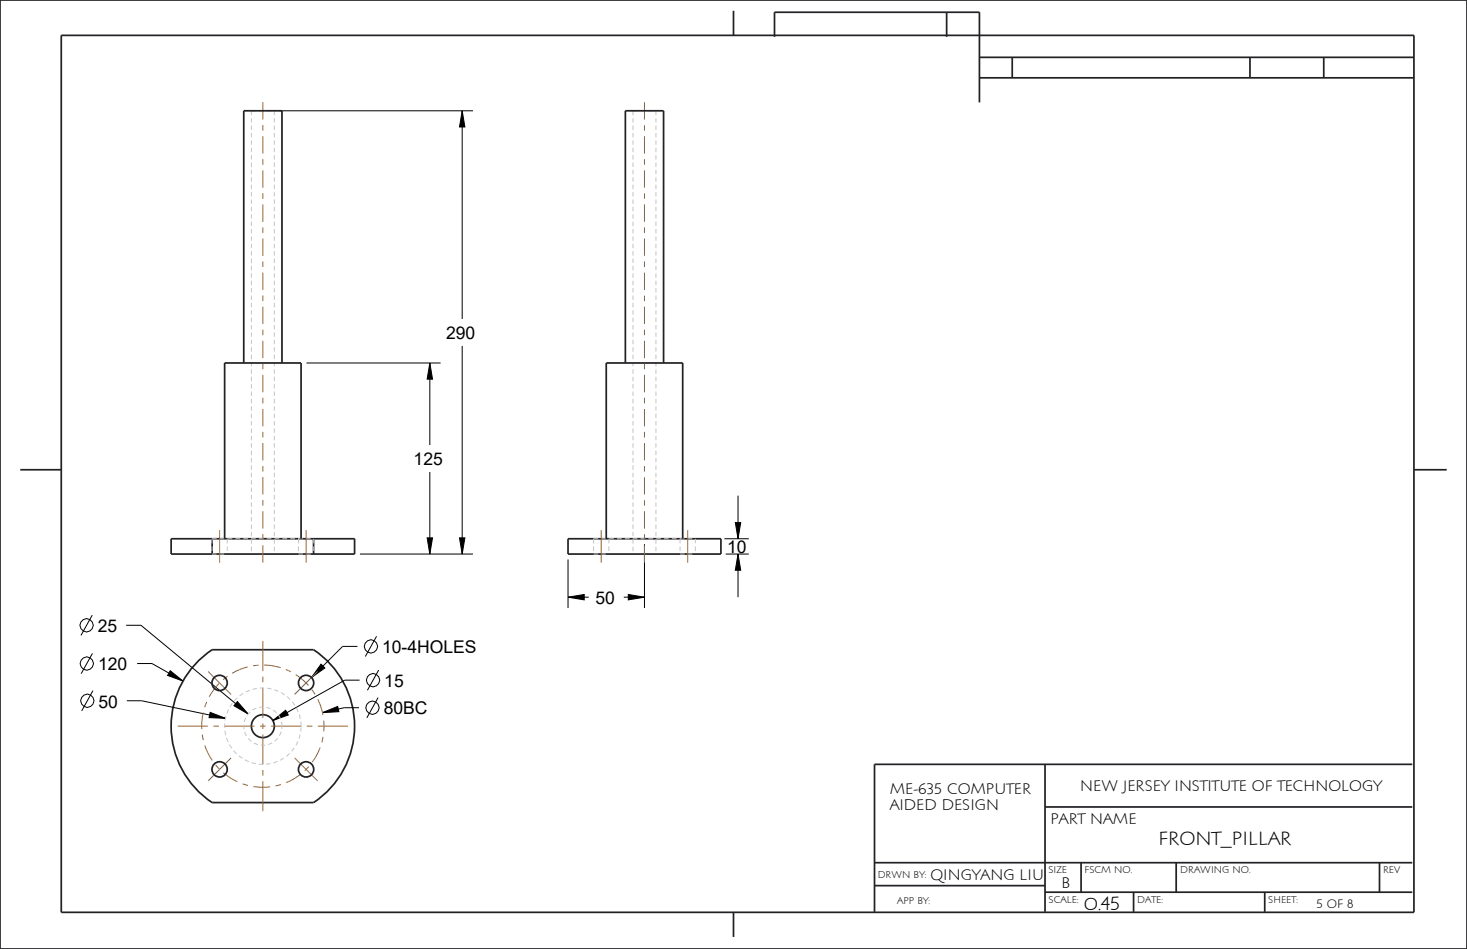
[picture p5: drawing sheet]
<svg xmlns="http://www.w3.org/2000/svg" width="432mm" height="279mm" viewBox="0 0 432 279" stroke-linecap="round" stroke-linejoin="round" font-family="sans-serif">
<g fill="#000">
<path d="M136 32.6l.8 4.8h-1.6zM126.5 106.9l.8 4.7h-1.6zM216.4 153.9h1.6l-.8 4.7zM125.7 158.4h1.6l-.8 4.7zM135.2 158.4h1.6l-.8 4.7zM167.2 175.8l4.8-.8v1.6zM184.9 175l4.8 .8-4.8 .8zM217.2 163.1l.8 4.8h-1.6zM94.5 195.5l1.1 1.2-3.9 2.8zM50.1 197.5l3.8 3-4.6-1.6zM61.9 209.7l4.5 1.8-4.9-.2zM69.9 206.6l3.1 3.6-4.1-2.4z"/>
<path d="M80.3 212.1l3.8-3 .8 1.4zM94.9 209.8l4.5-1.8 .3 1.5z"/>
</g>
<g fill="none" stroke="#000" stroke-width=".29">
<path d="M82.3 32.6h56.9M136 32.6l.8 4.8h-1.6zM136 32.6v61.3M90.2 106.9h39.5M126.5 106.9l.8 4.7h-1.6zM126.5 106.9v24.1M136 101.8v61.3M126.5 139v24.1M125.7 158.4h1.6l-.8 4.7zM135.2 158.4h1.6l-.8 4.7zM213.2 158.6h7.2M216.4 153.9h1.6l-.8 4.7z"/>
<path d="M217.2 145.9v12.7M106 163.1h33.2M167.2 175.8l4.8-.8v1.6zM167.2 175.8h6.1M167.2 164.7v14.3M183.6 175.8h6.1M184.9 175l4.8 .8-4.8 .8zM189.7 160.2v18.8M213.6 163.1h6.8M217.2 163.1l.8 4.8h-1.6zM217.2 163.1v12.7M27.1 181.1l-3.3 6"/>
<path d="M27.2 192.4l-3.3 5.9M37.1 184.1h4.4l31.5 26.1M40.4 195.4h4.3l9.2 5.1M50.1 197.5l3.8 3-4.6-1.6zM94.5 195.5l1.1 1.2-3.9 2.8zM105.2 190.3h-4.4l-9.1 9.2M110.8 187.3l-3.3 6M111.5 197.3l-3.3 5.9M27.4 203.3l-3.4 6M37.3 206.3h4.4l24.7 5.2M61.9 209.7l4.5 1.8-4.9-.2zM69.9 206.6l3.1 3.6-4.1-2.4z"/>
<path d="M80.3 212.1l3.8-3 .8 1.4zM94.9 209.8l4.5-1.8 .3 1.5zM105.7 208.4h-4.4l-6.4 1.4M105.8 200.3h-4.3l-21.2 11.8M111.3 205.4l-3.3 5.9"/>
<circle cx="25.5" cy="184.1" r="1.95"/>
<circle cx="25.5" cy="195.4" r="1.95"/>
<circle cx="109.1" cy="190.3" r="1.95"/>
<circle cx="25.7" cy="206.3" r="1.95"/>
<circle cx="109.6" cy="208.4" r="1.95"/>
<circle cx="109.8" cy="200.3" r="1.95"/>
</g>
<g fill="none" stroke="#222226" stroke-width=".51">
<path d="M0 0h431.8v279.4h-431.8zM18 10.4h398.2v258.2h-398.2zM215.9 3.2v7.2M228 10.8v-7.2h60.3v26.6M278.6 3.6v7.2M288.3 16.9h127.9M297.9 16.9v6M367.9 16.9v6M389.6 16.9v6M288.3 22.9h127.9M6 138.3h12M416.2 138.3h9.6"/>
<path d="M50.4 158.6h54M62.4 158.6v4.5M92.3 158.6v4.5M167.2 158.6h45v4.5h-45zM50.4 163.1h54M58.5 194.4l3.9-3.1h29.9a27 27 0 0 1 0 45h-29.9a27 27 0 0 1-3.9-41.9zM307.6 237.6h108.1M307.6 225v43.5M415.7 225h-158.3v43.5M257.4 254h158.3M318.2 254v8.7M346.2 254v8.7"/>
<path d="M406 254v8.7M215.9 268.6v7.2M257.4 260.7h50.2M307.6 262.7h108.1M333.7 262.7v5.8M372.3 262.7v5.8"/>
<circle cx="77.4" cy="213.8" r="3.4"/>
</g>
<g fill="none" stroke="#c2c2cc" stroke-width=".29">
<path d="M74 34.8v1.3M74 37v1.3M74 39.1v1.3M75.3 32.6h-1.3v1.3M76.2 32.6h1.4M78.5 32.6h1.3M80.7 32.6h.1M80.7 32.6v1.3M80.7 34.8v1.3M80.7 37v1.3M80.7 39.1v1.3M186.3 34.8v1.3"/>
<path d="M186.3 37v1.3M186.3 39.1v1.3M187.7 32.6h-1.4v1.3M188.6 32.6h1.3M190.8 32.6h1.4M193.1 32.6v1.3M193.1 34.8v1.3M193.1 37v1.3M193.1 39.1v1.3M74 41.3v1.3M74 43.5v1.3M74 45.7v1.3"/>
<path d="M74 47.8v1.3M74 50v1.3M74 52.2v1.3M74 54.4v1.3M74 56.5v1.3M74 58.7v1.3M80.7 41.3v1.3M80.7 43.5v1.3M80.7 45.7v1.3M80.7 47.8v1.3M80.7 50v1.3M80.7 52.2v1.3"/>
<path d="M80.7 54.4v1.3M80.7 56.5v1.3M80.7 58.7v1.3M186.3 41.3v1.3M186.3 43.5v1.3M186.3 45.7v1.3M186.3 47.8v1.3M186.3 50v1.3M186.3 52.2v1.3M186.3 54.4v1.3M186.3 56.5v1.3M186.3 58.7v1.3"/>
<path d="M193.1 41.3v1.3M193.1 43.5v1.3M193.1 45.7v1.3M193.1 47.8v1.3M193.1 50v1.3M193.1 52.2v1.3M193.1 54.4v1.3M193.1 56.5v1.3M193.1 58.7v1.3M74 60.9v1.3M74 63.1v1.3M74 65.2v1.3"/>
<path d="M74 67.4v1.3M74 69.6v1.3M74 71.8v1.3M74 73.9v1.3M74 76.1v1.3M74 78.3v1.3M80.7 60.9v1.3M80.7 63.1v1.3M80.7 65.2v1.3M80.7 67.4v1.3M80.7 69.6v1.3M80.7 71.8v1.3"/>
<path d="M80.7 73.9v1.3M80.7 76.1v1.3M80.7 78.3v1.3M186.3 60.9v1.3M186.3 63.1v1.3M186.3 65.2v1.3M186.3 67.4v1.3M186.3 69.6v1.3M186.3 71.8v1.3M186.3 73.9v1.3M186.3 76.1v1.3M186.3 78.3v1.3"/>
<path d="M193.1 60.9v1.3M193.1 63.1v1.3M193.1 65.2v1.3M193.1 67.4v1.3M193.1 69.6v1.3M193.1 71.8v1.3M193.1 73.9v1.3M193.1 76.1v1.3M193.1 78.3v1.3M74 80.5v1.3M74 82.6v1.3M74 84.8v1.3"/>
<path d="M74 87v1.3M74 89.2v1.3M74 91.3v1.3M74 93.5v1.3M74 95.7v1.3M74 97.9v1.3M80.7 80.5v1.3M80.7 82.6v1.3M80.7 84.8v1.3M80.7 87v1.3M80.7 89.2v1.3M80.7 91.3v1.3"/>
<path d="M80.7 93.5v1.3M80.7 95.7v1.3M80.7 97.9v1.3M186.3 80.5v1.3M186.3 82.6v1.3M186.3 84.8v1.3M186.3 87v1.3M186.3 89.2v1.3M186.3 91.3v1.3M186.3 93.5v1.3M186.3 95.7v1.3M186.3 97.9v1.3"/>
<path d="M193.1 80.5v1.3M193.1 82.6v1.3M193.1 84.8v1.3M193.1 87v1.3M193.1 89.2v1.3M193.1 91.3v1.3M193.1 93.5v1.3M193.1 95.7v1.3M193.1 97.9v1.3M74 100v1.3M74 102.2v1.3M74 104.4v1.3"/>
<path d="M74 106.6v1.3M74 108.7v1.3M74 110.9v1.3M74 113.1v1.3M74 115.3v1.3M74 117.4v1.3M74 119.6v1.3M80.7 100v1.3M80.7 102.2v1.3M80.7 104.4v1.3M80.7 106.6v1.3M80.7 108.7v1.3"/>
<path d="M80.7 110.9v1.3M80.7 113.1v1.3M80.7 115.3v1.3M80.7 117.4v1.3M80.7 119.6v1.3M186.3 100v1.3M186.3 102.2v1.3M186.3 104.4v1.3M186.3 106.6v1.3M186.3 108.7v1.3M186.3 110.9v1.3M186.3 113.1v1.3"/>
<path d="M186.3 115.3v1.3M186.3 117.4v1.3M186.3 119.6v1.3M193.1 100v1.3M193.1 102.2v1.3M193.1 104.4v1.3M193.1 106.6v1.3M193.1 108.7v1.3M193.1 110.9v1.3M193.1 113.1v1.3M193.1 115.3v1.3M193.1 117.4v1.3"/>
<path d="M193.1 119.6v1.3M74 121.8v1.3M74 124v1.3M74 126.1v1.3M74 128.3v1.3M74 130.5v1.3M74 132.7v1.3M74 134.8v1.3M74 137v1.3M74 139.2v1.3M80.7 121.8v1.3M80.7 124v1.3"/>
<path d="M80.7 126.1v1.3M80.7 128.3v1.3M80.7 130.5v1.3M80.7 132.7v1.3M80.7 134.8v1.3M80.7 137v1.3M80.7 139.2v1.3M186.3 121.8v1.3M186.3 124v1.3M186.3 126.1v1.3M186.3 128.3v1.3M186.3 130.5v1.3"/>
<path d="M186.3 132.7v1.3M186.3 134.8v1.3M186.3 137v1.3M186.3 139.2v1.3M193.1 121.8v1.3M193.1 124v1.3M193.1 126.1v1.3M193.1 128.3v1.3M193.1 130.5v1.3M193.1 132.7v1.3M193.1 134.8v1.3M193.1 137v1.3"/>
<path d="M193.1 139.2v1.3M74 141.4v1.3M74 143.5v1.3M74 145.7v1.3M74 147.9v1.3M74 150.1v1.3M74 152.2v1.3M74 154.4v1.3M74 156.6v1.3M74 158.8v1.3M80.7 141.4v1.3M80.7 143.5v1.3"/>
<path d="M80.7 145.7v1.3M80.7 147.9v1.3M80.7 150.1v1.3M80.7 152.2v1.3M80.7 154.4v1.3M80.7 156.6v1.3M80.7 158.8v1.3M186.3 141.4v1.3M186.3 143.5v1.3M186.3 145.7v1.3M186.3 147.9v1.3M186.3 150.1v1.3"/>
<path d="M186.3 152.2v1.3M186.3 154.4v1.3M186.3 156.6v1.3M186.3 158.8v1.3M193.1 141.4v1.3M193.1 143.5v1.3M193.1 145.7v1.3M193.1 147.9v1.3M193.1 150.1v1.3M193.1 152.2v1.3M193.1 154.4v1.3M193.1 156.6v1.3"/>
<path d="M193.1 158.8v1.3M74 160.9v1.3M80.7 160.9v1.3M186.3 160.9v1.3M193.1 160.9v1.3"/>
</g>
<!-- layer: 02___PRT_ALL_AXES -->
<g fill="none" stroke="#c2c2cc" stroke-width=".29">
<path d="M63.8 158.6h-1.4v1.4M64.7 158.6h1.4M66.9 158.6v1.4M67 158.6h1.4M69.3 158.6h1.4M71.6 158.6h1.4M73.9 158.6h1.4M76.2 158.6h1.4M78.5 158.6h1.4M80.8 158.6h1.4M83.1 158.6h1.4M85.4 158.6h1.4"/>
<path d="M87.7 158.6h1.4M87.8 158.6v1.4M90 158.6h1.4M92.3 158.6v1.4M176.1 158.6h-1.4v1.4M177 158.6h1.4M179.2 158.6v1.4M179.3 158.6h1.4M181.6 158.6h1.4M183.9 158.6h1.4M186.2 158.6h1.4M188.5 158.6h1.4"/>
<path d="M190.8 158.6h1.4M193.2 158.6h1.3M195.5 158.6h1.3M197.8 158.6h1.3M200.1 158.6h1.3M200.2 158.6v1.4M202.4 158.6h1.4M204.7 158.6v1.4M62.4 160.9v1.3M62.4 163.1h.1M62.4 163.1h1.3M64.6 163.1h1.4"/>
<path d="M66.9 160.9v1.3M66.9 163.1h.1M87.8 160.9v1.3M87.8 163.1h.1M87.8 163.1h1.4M90.1 163.1h1.3M92.3 160.9v1.3M92.3 163.1h.1M174.7 163.1h1.4M174.7 160.9v1.3M174.7 163.1h.1M177 163.1h1.3"/>
<path d="M179.2 160.9v1.3M179.2 163.1h.1M200.2 160.9v1.3M200.2 163.1h.1M200.2 163.1h1.3M202.4 163.1h1.4M204.7 160.9v1.3M204.7 163.1h.1"/>
</g>
<g fill="none" stroke="#222226" stroke-width=".51">
<path d="M71.7 106.9v-74.3h11.3v74.3M184.1 106.9v-74.3h11.2v74.3M50.4 158.6v4.5M66.1 158.6v-51.7h22.5v51.7M104.4 158.6v4.5M178.4 158.6v-51.7h22.5v51.7"/>
<circle cx="64.6" cy="201.1" r="2.25"/>
<circle cx="90.1" cy="201.1" r="2.25"/>
<circle cx="64.6" cy="226.5" r="2.25"/>
<circle cx="90.1" cy="226.5" r="2.25"/>
</g>
<g fill="none" stroke="#963" stroke-width=".29">
<path d="M77.4 30.1v5.1M77.4 36.8v1.7M189.7 30.1v5.1M189.7 36.8v1.7M77.4 40.1v5.1M77.4 46.9v1.6M77.4 50.2v5.1M77.4 56.9v1.6M189.7 40.1v5.1M189.7 46.9v1.6M189.7 50.2v5.1M189.7 56.9v1.6"/>
<path d="M77.4 60.2v5.1M77.4 66.9v1.7M77.4 70.2v5.1M77.4 77v1.6M189.7 60.2v5.1M189.7 66.9v1.7M189.7 70.2v5.1M189.7 77v1.6M77.4 80.3v5.1M77.4 87v1.7M77.4 90.3v5.1M77.4 97v1.7"/>
<path d="M189.7 80.3v5.1M189.7 87v1.7M189.7 90.3v5.1M189.7 97v1.7M77.4 100.3v5.1M77.4 107.1v1.6M77.4 110.4v5.1M77.4 117.1v1.7M189.7 100.3v5.1M189.7 107.1v1.6M189.7 110.4v5.1M189.7 117.1v1.7"/>
<path d="M77.4 120.4v5.1M77.4 127.2v1.6M77.4 130.4v5.2M77.4 137.2v1.6M189.7 120.4v5.1M189.7 127.2v1.6M189.7 130.4v5.2M189.7 137.2v1.6M64.6 156.1v9.6M77.4 140.5v5.1M77.4 147.2v1.7M77.4 150.5v5.1"/>
<path d="M77.4 157.3v1.6M90.1 156.1v9.6M177 156.1v9.6M189.7 140.5v5.1M189.7 147.2v1.7M189.7 150.5v5.1M189.7 157.3v1.6M202.4 156.1v9.6M77.4 160.5v5.2M189.7 160.5v5.2M61.3 197.7l6.7 6.7M77.4 188.8v8.8"/>
<path d="M77.4 199.2v1.7M93.5 197.7l-6.8 6.7M52.3 213.8h8.9M62.8 213.8h1.6M66.1 213.8h8.8M76.5 213.8h1.7M77.4 202.5v8.8M77.4 213v1.6M77.4 216.3v8.8M79.8 213.8h8.9M90.3 213.8h1.6M93.6 213.8h8.8"/>
<path d="M68 223.1l-6.7 6.8M77.4 226.7v1.7M77.4 230v8.8M86.7 223.1l6.8 6.8"/>
</g>
<path d="M95.4 213.8a18 18 0 0 0-26.5-15.9 18 18 0 0 0-1.5 30.9 18 18 0 0 0 27.9-13.3l.1-1.7" fill="none" stroke="#963" stroke-width=".29" stroke-dasharray="1.6 1.6 4.9 1.6" stroke-linecap="butt"/>
<path d="M83 213.8a5.6 5.6 0 0 0-8.2-5 5.6 5.6 0 0 0-.8 9.5 5.6 5.6 0 0 0 8.9-3.6l.1-.9M88.6 213.8a11.3 11.3 0 0 0-16.5-10 11.3 11.3 0 0 0-1.1 19.3 11.3 11.3 0 0 0 17.5-8l.1-1.3" fill="none" stroke="#c2c2cc" stroke-width=".29" stroke-dasharray="1.3 .9" stroke-linecap="butt"/>
<g font-size="5.8">
<text x="341" y="248.7">FRONT_PILLAR</text>
<text x="319" y="267.8">0.45</text>
</g>
<g font-size="5.2">
<text x="131.3" y="99.9">290</text>
<text x="121.8" y="137">125</text>
<text x="214.1" y="162.9">10</text>
<text x="175.3" y="177.8">50</text>
<text x="28.8" y="186.1">25</text>
<text x="28.9" y="197.3">120</text>
<text x="112.5" y="192.3">10-4HOLES</text>
<text x="113.1" y="202.2">15</text>
<text x="29" y="208.3">50</text>
<text x="112.9" y="210.3">80BC</text>
</g>
<g font-size="4.6">
<text x="261.9" y="233.7">ME-635 COMPUTER</text>
<text x="318" y="232.9">NEW JERSEY INSTITUTE OF TECHNOLOGY</text>
<text x="261.9" y="238.4">AIDED DESIGN</text>
<text x="309.2" y="242.5">PART NAME</text>
<text x="273.9" y="259.2">QINGYANG LIU</text>
<text x="312.4" y="261.6">B</text>
</g>
<text font-size="3.7" x="387.5" y="267.4">5 OF 8</text>
<g font-size="2.9">
<text x="308.6" y="257">SIZE</text>
<text x="319.2" y="257">FSCM NO.</text>
<text x="347.4" y="257">DRAWING NO.</text>
<text x="407.1" y="257">REV</text>
<text x="258.4" y="258.4">DRWN BY:</text>
<text x="264.1" y="266.1">APP BY:</text>
<text x="308.6" y="265.8">SCALE:</text>
<text x="334.7" y="265.8">DATE:</text>
<text x="373.3" y="265.9">SHEET:</text>
</g>
</svg>
